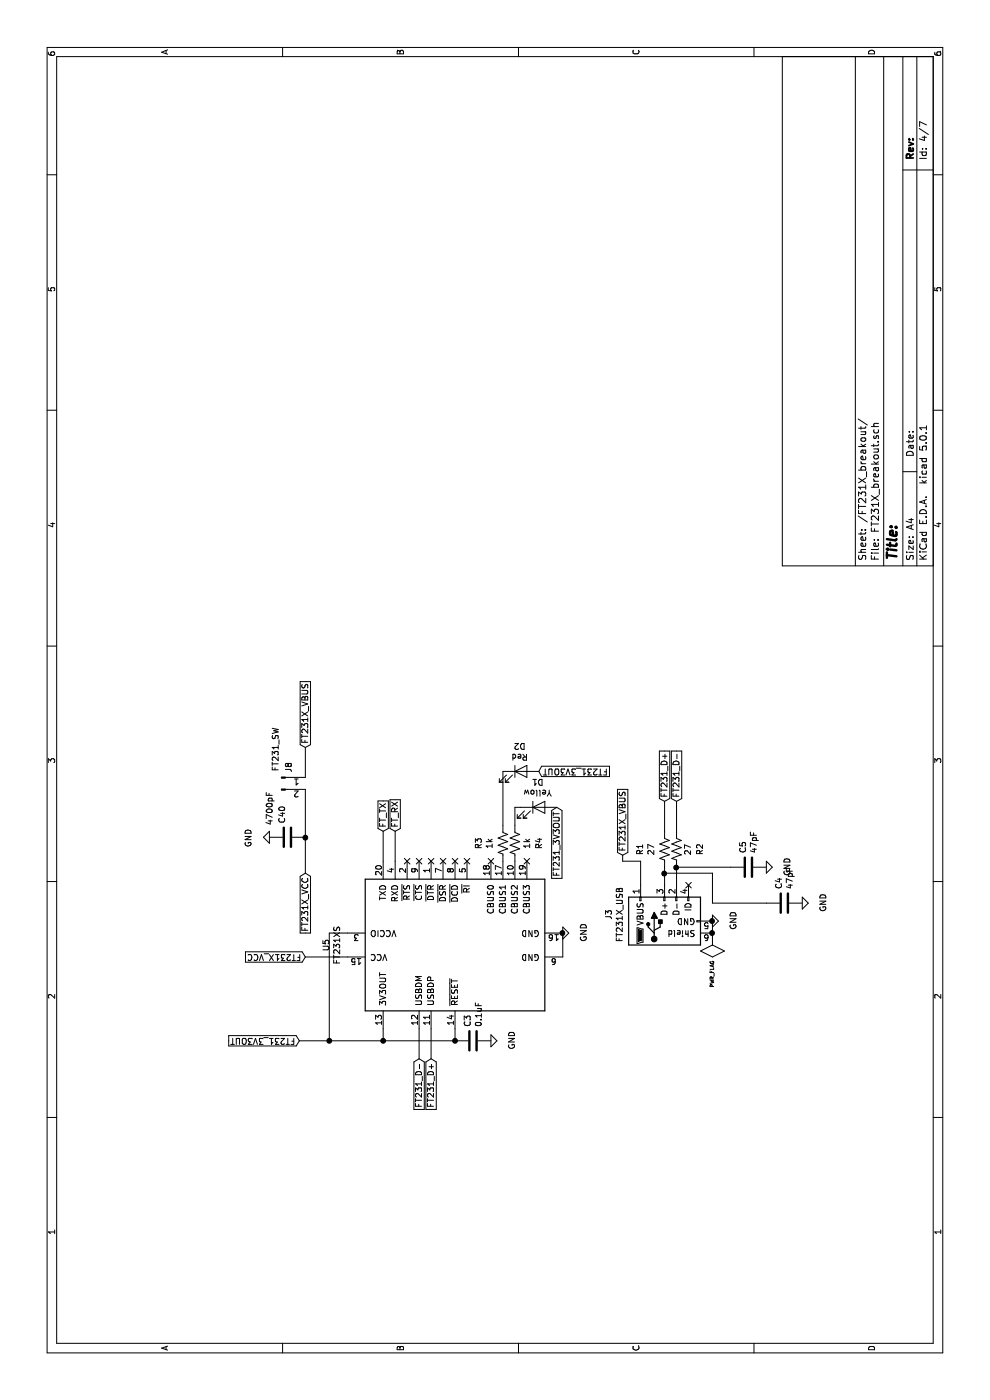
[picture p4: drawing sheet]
EESchema Schematic File Version 4
LIBS:ATU-2019-cache
EELAYER 26 0
EELAYER END
$Descr A4 11693 8268
encoding utf-8
Sheet 4 7
Title ""
Date ""
Rev ""
Comp ""
Comment1 ""
Comment2 ""
Comment3 ""
Comment4 ""
$EndDescr
$Comp
L Interface_USB:FT231XS U5
U 1 1
P 3800 3800
F 0 "U5" H 3800 4878 50  0000 C CNN
F 1 "FT231XS" H 3800 4787 50  0000 C CNN
F 2 "Package_SO:SSOP-20_3.9x8.7mm_P0.635mm" H 4400 2850 50  0001 C CNN
F 3 "http://www.ftdichip.com/Products/ICs/FT231X.html" H 3800 3800 50  0001 C CNN
	1    3800 3800
	1    0    0    -1  
$EndComp
Text GLabel 3700 2550 1    50   Input ~ 0
FT231X_VCC
$Comp
L Connector:USB_B_Micro J3
U 1 1
P 4000 5550
F 0 "J3" H 4055 6017 50  0000 C CNN
F 1 "FT231X_USB" H 4055 5926 50  0000 C CNN
F 2 "Connector_USB:USB_Micro-B_Wuerth_629105150521_CircularHoles" H 4150 5500 50  0001 C CNN
F 3 "~" H 4150 5500 50  0001 C CNN
	1    4000 5550
	1    0    0    -1  
$EndComp
Wire Wire Line
	3900 5950 4000 5950
$Comp
L power:GND #PWR017
U 1 1
P 4000 5950
F 0 "#PWR017" H 4000 5700 50  0001 C CNN
F 1 "GND" H 4005 5777 50  0000 C CNN
F 2 "" H 4000 5950 50  0001 C CNN
F 3 "" H 4000 5950 50  0001 C CNN
	1    4000 5950
	1    0    0    -1  
$EndComp
Connection ~ 4000 5950
$Comp
L Device:R_US R1
U 1 1
P 4600 5550
F 0 "R1" V 4395 5550 50  0000 C CNN
F 1 "27" V 4486 5550 50  0000 C CNN
F 2 "Resistor_SMD:R_0805_2012Metric_Pad1.15x1.40mm_HandSolder" V 4640 5540 50  0001 C CNN
F 3 "~" H 4600 5550 50  0001 C CNN
	1    4600 5550
	0    1    1    0   
$EndComp
$Comp
L Device:R_US R2
U 1 1
P 4600 5650
F 0 "R2" V 4400 5650 50  0000 C CNN
F 1 "27" V 4500 5650 50  0000 C CNN
F 2 "Resistor_SMD:R_0805_2012Metric_Pad1.15x1.40mm_HandSolder" V 4640 5640 50  0001 C CNN
F 3 "~" H 4600 5650 50  0001 C CNN
	1    4600 5650
	0    -1   -1   0   
$EndComp
Wire Wire Line
	4300 5550 4400 5550
Wire Wire Line
	4750 5550 5000 5550
Wire Wire Line
	4300 5650 4450 5650
Wire Wire Line
	4750 5650 5000 5650
$Comp
L Device:C C5
U 1 1
P 4450 6250
F 0 "C5" H 4565 6296 50  0000 L CNN
F 1 "47pF" H 4565 6205 50  0000 L CNN
F 2 "Capacitor_SMD:C_0805_2012Metric_Pad1.15x1.40mm_HandSolder" H 4488 6100 50  0001 C CNN
F 3 "~" H 4450 6250 50  0001 C CNN
	1    4450 6250
	1    0    0    -1  
$EndComp
$Comp
L Device:C C4
U 1 1
P 4150 6550
F 0 "C4" H 4265 6596 50  0000 L CNN
F 1 "47pF" H 4265 6505 50  0000 L CNN
F 2 "Capacitor_SMD:C_0805_2012Metric_Pad1.15x1.40mm_HandSolder" H 4188 6400 50  0001 C CNN
F 3 "~" H 4150 6550 50  0001 C CNN
	1    4150 6550
	1    0    0    -1  
$EndComp
Wire Wire Line
	4150 6400 4150 5950
Wire Wire Line
	4150 5950 4400 5950
Wire Wire Line
	4400 5950 4400 5550
Connection ~ 4400 5550
Wire Wire Line
	4400 5550 4450 5550
$Comp
L power:GND #PWR018
U 1 1
P 4150 6700
F 0 "#PWR018" H 4150 6450 50  0001 C CNN
F 1 "GND" H 4155 6527 50  0000 C CNN
F 2 "" H 4150 6700 50  0001 C CNN
F 3 "" H 4150 6700 50  0001 C CNN
	1    4150 6700
	1    0    0    -1  
$EndComp
$Comp
L power:GND #PWR019
U 1 1
P 4450 6400
F 0 "#PWR019" H 4450 6150 50  0001 C CNN
F 1 "GND" H 4455 6227 50  0000 C CNN
F 2 "" H 4450 6400 50  0001 C CNN
F 3 "" H 4450 6400 50  0001 C CNN
	1    4450 6400
	1    0    0    -1  
$EndComp
Wire Wire Line
	2850 3500 3100 3500
Wire Wire Line
	2850 3600 3100 3600
Text GLabel 2850 3500 0    50   Input ~ 0
FT231_D-
Text GLabel 2850 3600 0    50   Input ~ 0
FT231_D+
Connection ~ 4450 5650
Wire Wire Line
	4450 5650 4450 6100
Text GLabel 5000 5550 2    50   Input ~ 0
FT231_D+
Text GLabel 5000 5650 2    50   Input ~ 0
FT231_D-
Wire Wire Line
	4300 5350 4500 5350
Text GLabel 4550 5200 2    50   Input ~ 0
FT231X_VBUS
Wire Wire Line
	3100 3200 3000 3200
Wire Wire Line
	3100 3800 3000 3800
$Comp
L Device:C C3
U 1 1
P 3000 3950
F 0 "C3" H 3115 3996 50  0000 L CNN
F 1 "0.1uF" H 3115 3905 50  0000 L CNN
F 2 "Capacitor_SMD:C_0805_2012Metric_Pad1.15x1.40mm_HandSolder" H 3038 3800 50  0001 C CNN
F 3 "~" H 3000 3950 50  0001 C CNN
	1    3000 3950
	1    0    0    -1  
$EndComp
$Comp
L power:GND #PWR015
U 1 1
P 3000 4100
F 0 "#PWR015" H 3000 3850 50  0001 C CNN
F 1 "GND" H 3005 3927 50  0000 C CNN
F 2 "" H 3000 4100 50  0001 C CNN
F 3 "" H 3000 4100 50  0001 C CNN
	1    3000 4100
	1    0    0    -1  
$EndComp
Wire Wire Line
	3000 3800 3000 3200
Connection ~ 3000 3800
Connection ~ 3000 3200
Wire Wire Line
	3700 2550 3700 2900
Wire Wire Line
	3000 2750 3900 2750
Wire Wire Line
	3900 2750 3900 2900
Wire Wire Line
	3000 2750 3000 3200
Wire Wire Line
	3000 2750 3000 2500
Connection ~ 3000 2750
Text GLabel 3000 2500 1    50   Input ~ 0
FT231_3V3OUT
$Comp
L Device:R_US R4
U 1 1
P 4650 4300
F 0 "R4" V 4850 4300 50  0000 C CNN
F 1 "1k" V 4750 4300 50  0000 C CNN
F 2 "Resistor_SMD:R_0805_2012Metric_Pad1.15x1.40mm_HandSolder" V 4690 4290 50  0001 C CNN
F 3 "~" H 4650 4300 50  0001 C CNN
	1    4650 4300
	0    1    1    0   
$EndComp
$Comp
L Device:R_US R3
U 1 1
P 4650 4200
F 0 "R3" V 4445 4200 50  0000 C CNN
F 1 "1k" V 4536 4200 50  0000 C CNN
F 2 "Resistor_SMD:R_0805_2012Metric_Pad1.15x1.40mm_HandSolder" V 4690 4190 50  0001 C CNN
F 3 "~" H 4650 4200 50  0001 C CNN
	1    4650 4200
	0    1    1    0   
$EndComp
$Comp
L Device:LED D1
U 1 1
P 4950 4500
F 0 "D1" H 4941 4716 50  0000 C CNN
F 1 "Yellow" H 4941 4625 50  0000 C CNN
F 2 "LED_SMD:LED_0805_2012Metric_Pad1.15x1.40mm_HandSolder" H 4950 4500 50  0001 C CNN
F 3 "~" H 4950 4500 50  0001 C CNN
	1    4950 4500
	0    1    1    0   
$EndComp
$Comp
L Device:LED D2
U 1 1
P 5250 4350
F 0 "D2" H 5241 4566 50  0000 C CNN
F 1 "Red" H 5241 4475 50  0000 C CNN
F 2 "LED_SMD:LED_0805_2012Metric_Pad1.15x1.40mm_HandSolder" H 5250 4350 50  0001 C CNN
F 3 "~" H 5250 4350 50  0001 C CNN
	1    5250 4350
	0    1    1    0   
$EndComp
Wire Wire Line
	5250 4200 4800 4200
Text GLabel 5250 4500 3    50   Input ~ 0
FT231_3V3OUT
Text GLabel 4950 4650 0    50   Input ~ 0
FT231_3V3OUT
Wire Wire Line
	3700 4700 3900 4700
$Comp
L power:GND #PWR016
U 1 1
P 3900 4700
F 0 "#PWR016" H 3900 4450 50  0001 C CNN
F 1 "GND" H 3905 4527 50  0000 C CNN
F 2 "" H 3900 4700 50  0001 C CNN
F 3 "" H 3900 4700 50  0001 C CNN
	1    3900 4700
	1    0    0    -1  
$EndComp
Connection ~ 3900 4700
Wire Wire Line
	4800 4300 4950 4300
Wire Wire Line
	4950 4300 4950 4350
Text GLabel 4750 3200 2    50   Input ~ 0
FT_TX
Text GLabel 4750 3300 2    50   Input ~ 0
FT_RX
Wire Wire Line
	4550 5200 4500 5200
Wire Wire Line
	4500 5200 4500 5350
Wire Wire Line
	4750 3200 4500 3200
Wire Wire Line
	4750 3300 4500 3300
$Comp
L Connector:Conn_01x02_Male J?
U 1 1
P 5200 2350
AR Path="/5BE46730/5BEAB221" Ref="J?"  Part="1" 
AR Path="/5BE1F523/5BEAB221" Ref="J8"  Part="1" 
F 0 "J8" V 5260 2390 50  0000 L CNN
F 1 "FT231_SW" V 5150 2400 50  0000 L CNN
F 2 "TerminalBlock_4Ucon:TerminalBlock_4Ucon_1x02_P3.50mm_Horizontal" H 5200 2350 50  0001 C CNN
F 3 "~" H 5200 2350 50  0001 C CNN
	1    5200 2350
	0    1    1    0   
$EndComp
$Comp
L Device:C C40
U 1 1
P 4700 2400
F 0 "C40" H 4815 2446 50  0000 L CNN
F 1 "4700pF" H 4800 2550 50  0000 L CNN
F 2 "Capacitor_SMD:C_0805_2012Metric_Pad1.15x1.40mm_HandSolder" H 4738 2250 50  0001 C CNN
F 3 "~" H 4700 2400 50  0001 C CNN
	1    4700 2400
	1    0    0    -1  
$EndComp
Text GLabel 4400 2550 0    50   Input ~ 0
FT231X_VCC
Wire Wire Line
	5450 2550 5200 2550
Wire Wire Line
	5100 2550 4700 2550
Wire Wire Line
	4700 2550 4400 2550
Connection ~ 4700 2550
$Comp
L power:GND #PWR0110
U 1 1
P 4700 2250
F 0 "#PWR0110" H 4700 2000 50  0001 C CNN
F 1 "GND" H 4705 2077 50  0000 C CNN
F 2 "" H 4700 2250 50  0001 C CNN
F 3 "" H 4700 2250 50  0001 C CNN
	1    4700 2250
	-1   0    0    1   
$EndComp
Text GLabel 5450 2550 2    50   Input ~ 0
FT231X_VBUS
NoConn ~ 4500 3400
NoConn ~ 4500 3500
NoConn ~ 4500 3600
NoConn ~ 4500 3700
NoConn ~ 4500 3800
NoConn ~ 4500 3900
NoConn ~ 4500 4100
NoConn ~ 4500 4400
NoConn ~ 4300 5750
$Comp
L power:PWR_FLAG #FLG0112
U 1 1
P 3900 5950
F 0 "#FLG0112" H 3900 6220 30  0001 C CNN
F 1 "PWR_FLAG" V 3900 6178 30  0000 L CNN
F 2 "" H 3900 5950 50  0001 C CNN
F 3 "" H 3900 5950 50  0001 C CNN
	1    3900 5950
	0    -1   -1   0   
$EndComp
Connection ~ 3900 5950
$EndSCHEMATC
